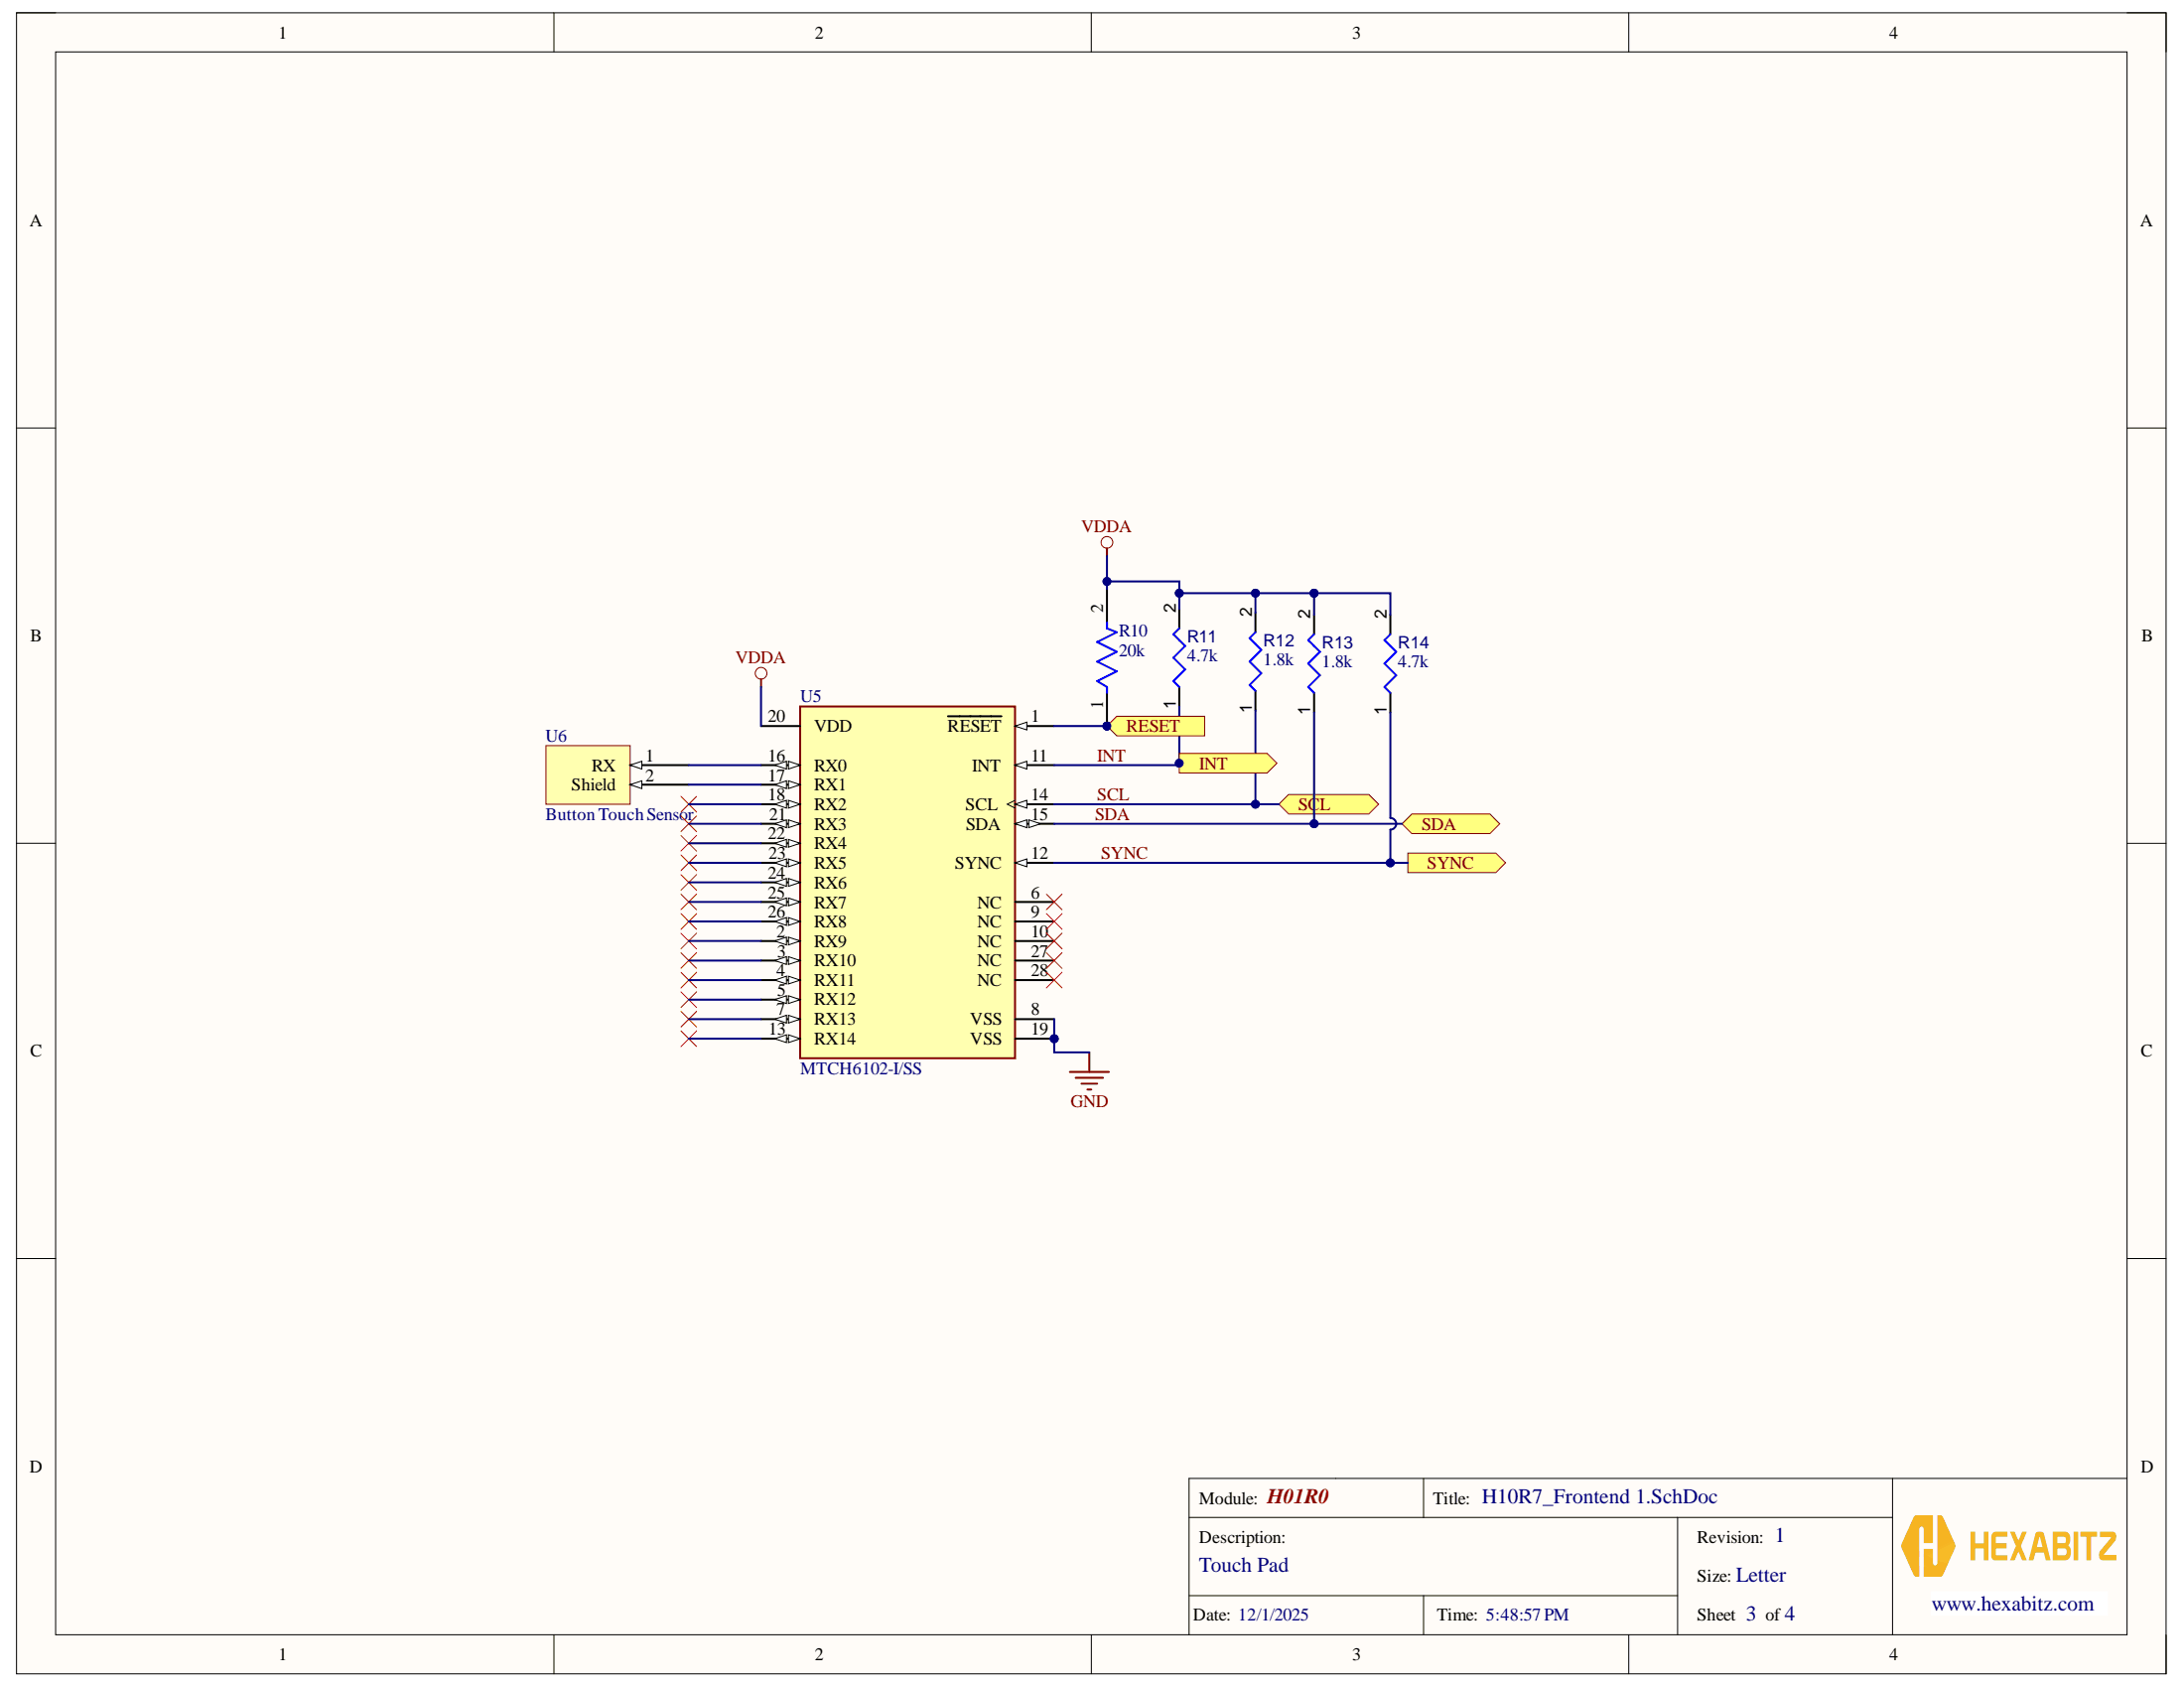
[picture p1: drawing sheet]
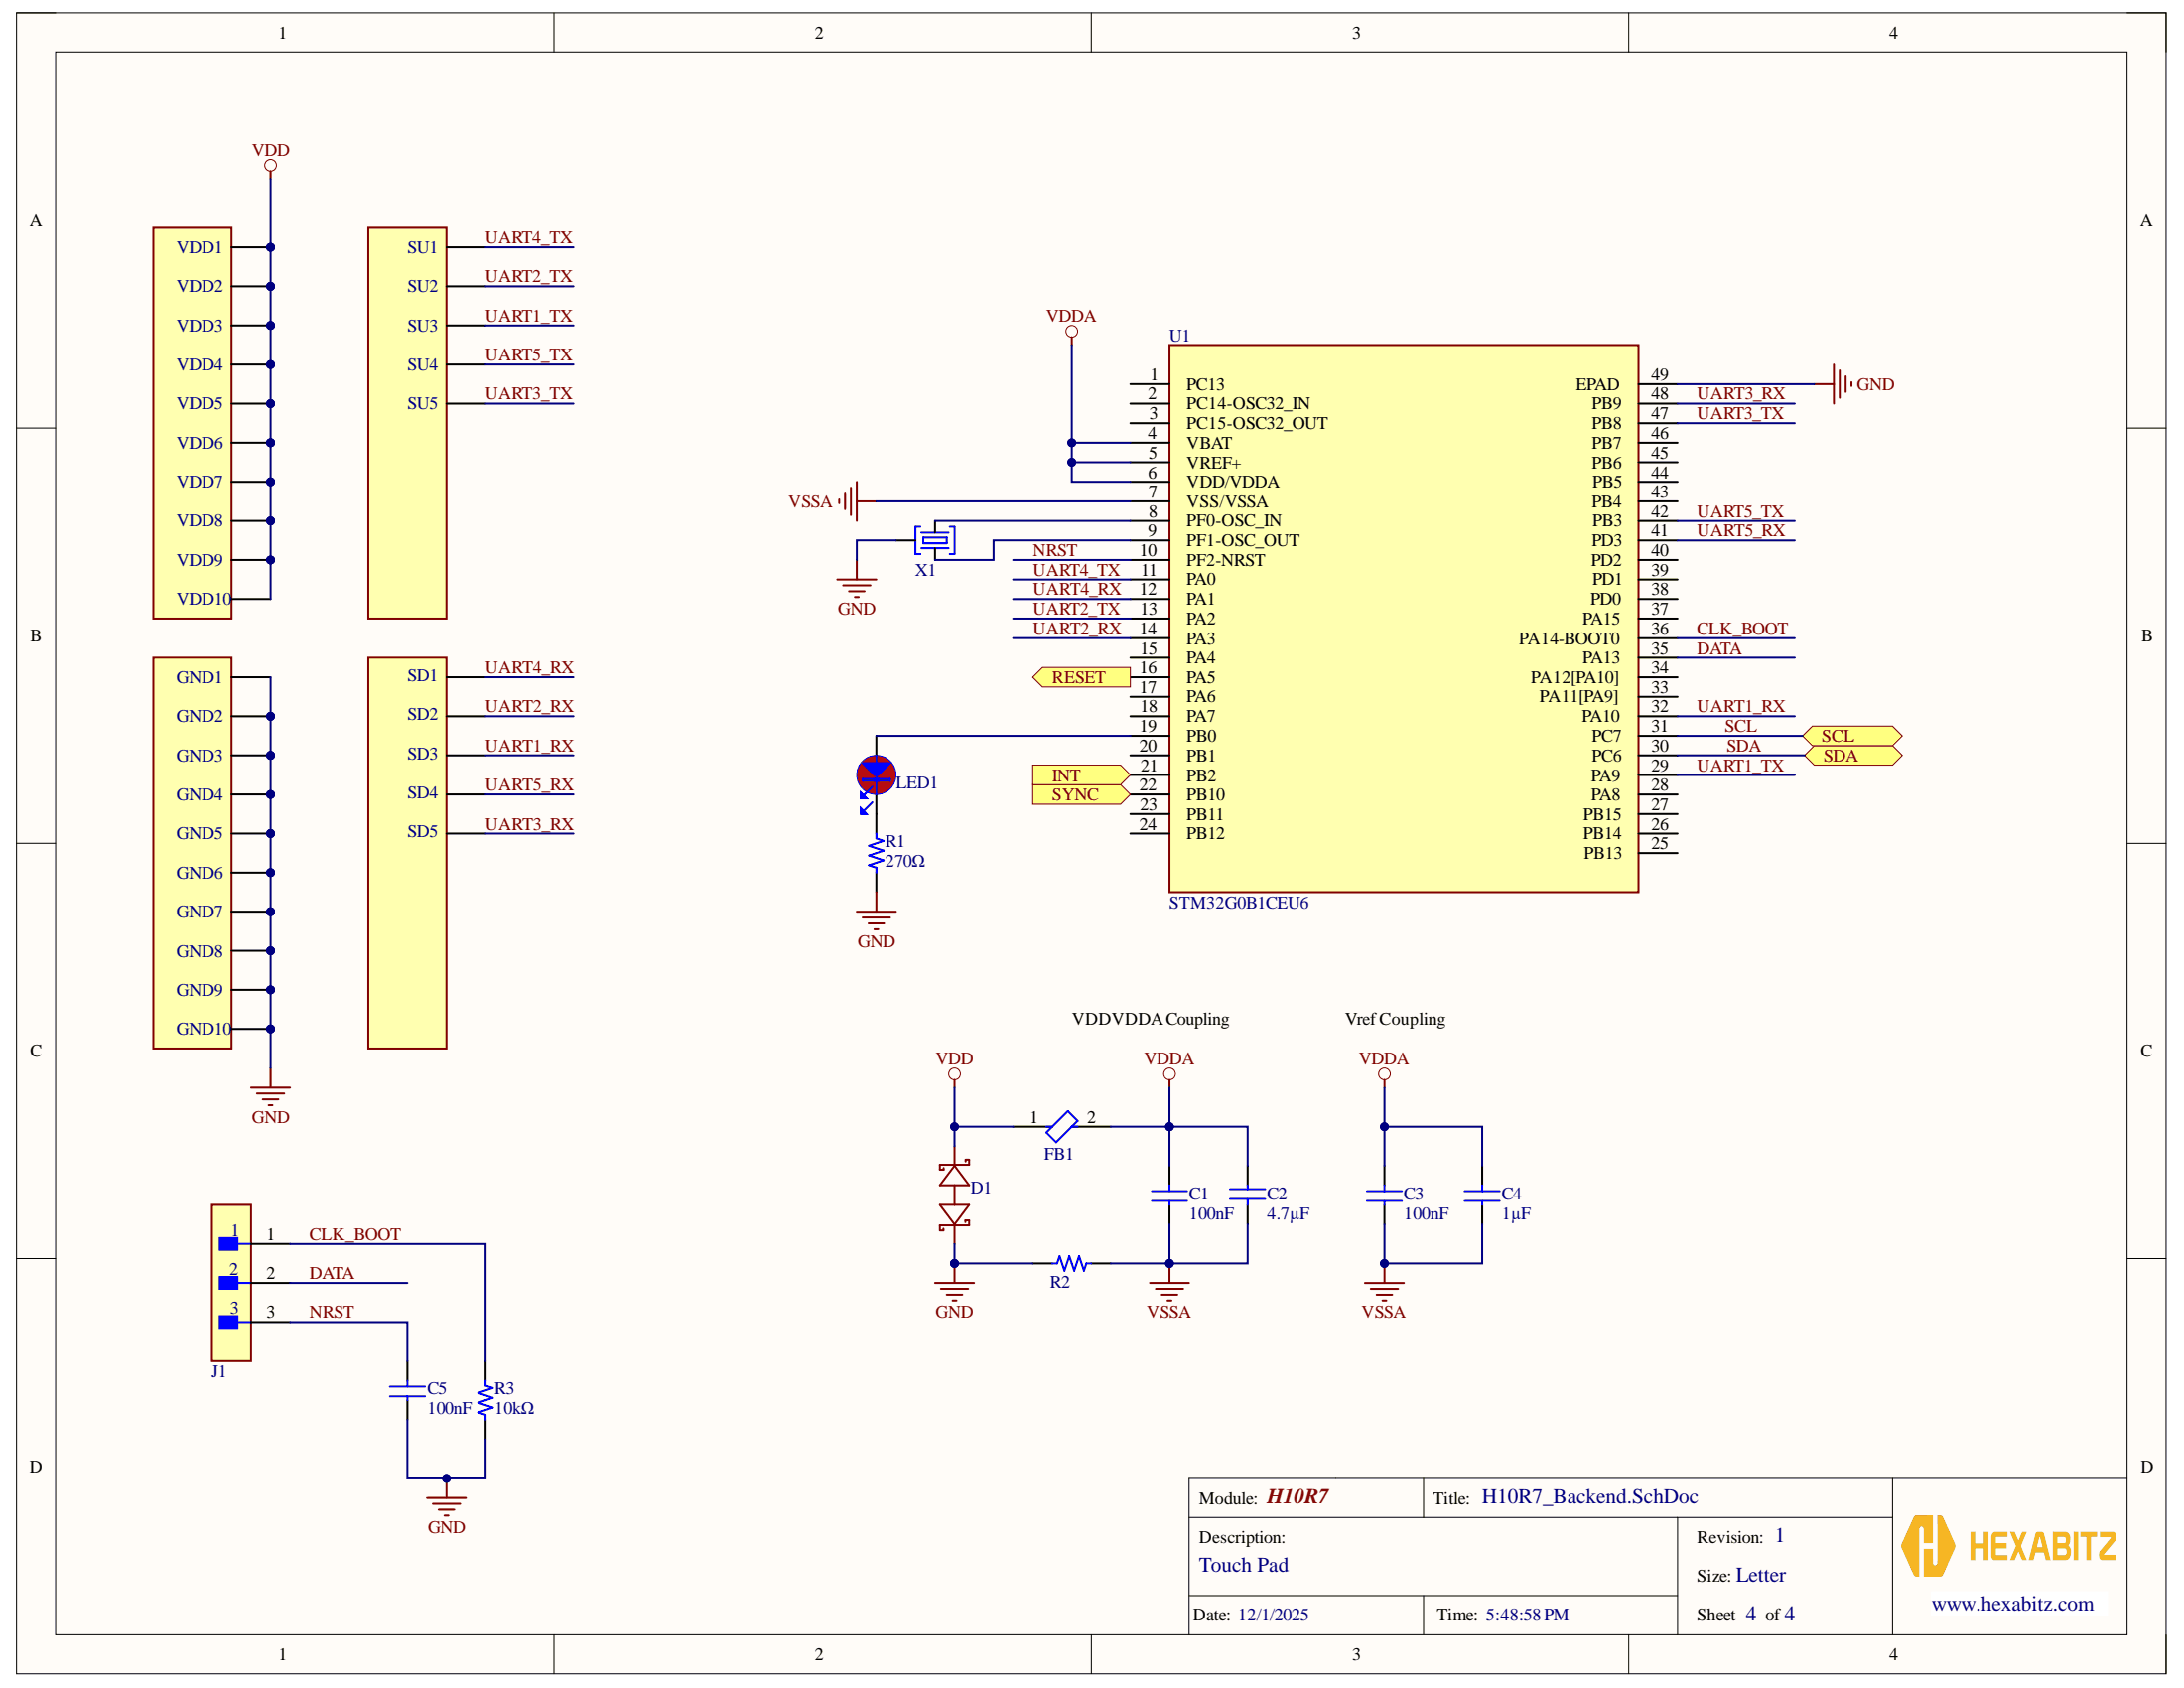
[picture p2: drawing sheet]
# Altium project H10R7.PrjPcb
Module_Description: RGB LED; Module_Name: H01R0; revision: 0
2 sheets, 51 parts. Net scope: flat (ports and power ports of the same name join across sheets).
Board file: H10R7.PcbDoc
Sheets:
  H10R7_Backend.SchDoc
  H10R7_Frontend 1.SchDoc

## Sheet H10R7_Backend.SchDoc
size Letter; CompanyName: Hexabitz; DocumentNumber: 1; Revision: 1; SheetNumber: 4; SheetTotal: 4; Module_Name: H10R7; Module_Description: Touch Pad

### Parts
C1  value 100nF  [C0603]  (hidden comment: CL10B104KA8NNNC)
C2  value 4.7µF  [C0805]  (hidden comment: CL21X475KAQNNNE)
C3  value 100nF  [C0603]  (hidden comment: CL10B104KA8NNNC)
C4  value 1µF  [C0805]  (hidden comment: CC0805KKX7R7BB105)
C5  value 100nF  [C0603]  (hidden comment: CL10B104KA8NNNC)
D1  CDSOD323-T03SC  [SOD2513X114N]  (value not drawn)
FB1  MMZ1608Y300B  [FP-MMZ1608-0_8-MFG]  (value not drawn)
GND1  HEXABIT_UART_PORT  [HEXABIT_POWER_PORT_D]  (value not drawn)  (no BOM)
GND2  HEXABIT_UART_PORT  [HEXABIT_POWER_PORT_D]  (value not drawn)  (no BOM)
GND3  HEXABIT_UART_PORT  [HEXABIT_POWER_PORT_D_300R]  (value not drawn)  (no BOM)
GND4  HEXABIT_UART_PORT  [HEXABIT_POWER_PORT_D]  (value not drawn)  (no BOM)
GND5  HEXABIT_UART_PORT  [HEXABIT_POWER_PORT_D]  (value not drawn)  (no BOM)
GND6  HEXABIT_UART_PORT  [HEXABIT_POWER_PORT_D]  (value not drawn)  (no BOM)
GND7  HEXABIT_UART_PORT  [HEXABIT_POWER_PORT_D]  (value not drawn)  (no BOM)
GND8  HEXABIT_UART_PORT  [HEXABIT_POWER_PORT_D_300L]  (value not drawn)  (no BOM)
GND9  HEXABIT_UART_PORT  [HEXABIT_POWER_PORT_D]  (value not drawn)  (no BOM)
GND10  HEXABIT_UART_PORT  [HEXABIT_POWER_PORT_D]  (value not drawn)  (no BOM)
J1  TSW-103-14-G-S  [FP-TSW-103-14-G-S-MFG]  (value not drawn)
LED1  VLMS1300-GS08  [FP-6_541-5092_01-4-MFG]  (value not drawn)
R1  value 270Ω  [R0603]  (hidden comment: Manufacturer Part Number)
R2  Manufacturer Part Number  [R0603]  (value not drawn)
R3  value 10kΩ  [R0603]  (hidden comment: Manufacturer Part Number)
SD1  HEXABIT_UART_PORT  [HEXABIT_UART_PORT_D]  (value not drawn)  (no BOM)
SD2  HEXABIT_UART_PORT  [HEXABIT_UART_PORT_D]  (value not drawn)  (no BOM)
SD3  HEXABIT_UART_PORT  [HEXABIT_UART_PORT_D]  (value not drawn)  (no BOM)
SD4  HEXABIT_UART_PORT  [HEXABIT_UART_PORT_D]  (value not drawn)  (no BOM)
SD5  HEXABIT_UART_PORT  [HEXABIT_UART_PORT_D]  (value not drawn)  (no BOM)
SU1  HEXABIT_UART_PORT  [HEXABIT_UART_PORT_U]  (value not drawn)  (no BOM)
SU2  HEXABIT_UART_PORT  [HEXABIT_UART_PORT_U]  (value not drawn)  (no BOM)
SU3  HEXABIT_UART_PORT  [HEXABIT_UART_PORT_U]  (value not drawn)  (no BOM)
SU4  HEXABIT_UART_PORT  [HEXABIT_UART_PORT_U]  (value not drawn)  (no BOM)
SU5  HEXABIT_UART_PORT  [HEXABIT_UART_PORT_U]  (value not drawn)  (no BOM)
U1  (no value)  [QFN50P700X700X65-49N-D]
VDD1  HEXABIT_UART_PORT  [HEXABIT_POWER_PORT_U]  (value not drawn)  (no BOM)
VDD2  HEXABIT_UART_PORT  [HEXABIT_POWER_PORT_U]  (value not drawn)  (no BOM)
VDD3  HEXABIT_UART_PORT  [HEXABIT_POWER_PORT_U_300R]  (value not drawn)  (no BOM)
VDD4  HEXABIT_UART_PORT  [HEXABIT_POWER_PORT_U]  (value not drawn)  (no BOM)
VDD5  HEXABIT_UART_PORT  [HEXABIT_POWER_PORT_U]  (value not drawn)  (no BOM)
VDD6  HEXABIT_UART_PORT  [HEXABIT_POWER_PORT_U]  (value not drawn)  (no BOM)
VDD7  HEXABIT_UART_PORT  [HEXABIT_POWER_PORT_U]  (value not drawn)  (no BOM)
VDD8  HEXABIT_UART_PORT  [HEXABIT_POWER_PORT_U_300L]  (value not drawn)  (no BOM)
VDD9  HEXABIT_UART_PORT  [HEXABIT_POWER_PORT_U]  (value not drawn)  (no BOM)
VDD10  HEXABIT_UART_PORT  [HEXABIT_POWER_PORT_U]  (value not drawn)  (no BOM)
X1  CSTCE8M00G52Z-R0  [XTALL_CSTCE8M00G52]  (value not drawn)

### Ports
INT (in), RESET (out), SCL (bidir), SDA (bidir), SYNC (in)

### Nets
GND: C5.1 D1.1(A) GND1.Pwr_D GND2.Pwr_D GND3.Pwr_D GND4.Pwr_D GND5.Pwr_D GND6.Pwr_D GND7.Pwr_D GND8.Pwr_D GND9.Pwr_D GND10.Pwr_D R1.1 R2.1 R3.2 U1.49(EPAD) X1.P$2
VDD: D1.2(C) FB1.1 VDD1.Pwr_U VDD2.Pwr_U VDD3.Pwr_U VDD4.Pwr_U VDD5.Pwr_U VDD6.Pwr_U VDD7.Pwr_U VDD8.Pwr_U VDD9.Pwr_U VDD10.Pwr_U
VDDA: C1.2 C2.1 C3.2 C4.2 FB1.2 U1.4(VBAT) U1.5(VREF+) U1.6(VDD/VDDA)
VSSA: C1.1 C2.2 C3.1 C4.1 R2.2 U1.7(VSS/VSSA)
CLK_BOOT: J1.1 R3.1 U1.36(PA14-BOOT0)
DATA: J1.2 U1.35(PA13)
INT: U1.21(PB2) ; port INT
NRST: C5.2 J1.3 U1.10(PF2-NRST)
SCL: U1.31(PC7) ; port SCL
SDA: U1.30(PC6) ; port SDA
SYNC: U1.22(PB10) ; port SYNC
UART1_RX: SD3.UART_D U1.32(PA10)
UART1_TX: SU3.UART_U U1.29(PA9)
UART2_RX: SD2.UART_D U1.14(PA3)
UART2_TX: SU2.UART_U U1.13(PA2)
UART3_RX: SD5.UART_D U1.48(PB9)
UART3_TX: SU5.UART_U U1.47(PB8)
UART4_RX: SD1.UART_D U1.12(PA1)
UART4_TX: SU1.UART_U U1.11(PA0)
UART5_RX: SD4.UART_D U1.41(PD3)
UART5_TX: SU4.UART_U U1.42(PB3)
NetLED1_1: LED1.1 R1.2
NetLED1_2: LED1.2 U1.19(PB0)
NetR10_1: U1.16(PA5) ; port RESET
NetU1_8: U1.8(PF0-OSC_IN) X1.P$3
NetU1_9: U1.9(PF1-OSC_OUT) X1.P$1

Not connected (* = marked no-connect by the designer): U1 1(PC13) 2(PC14-OSC32_IN) 3(PC15-OSC32_OUT) 15(PA4) 17(PA6) 18(PA7) 20(PB1) 23(PB11) 24(PB12) 25(PB13) 26(PB14) 27(PB15) 28(PA8) 33(PA11[PA9]) 34(PA12[PA10]) 37(PA15) 38(PD0) 39(PD1) 40(PD2) 43(PB4) 44(PB5) 45(PB6) 46(PB7)

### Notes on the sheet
- VDDVDDA Coupling
- Vref Coupling

## Sheet H10R7_Frontend 1.SchDoc
size Letter; CompanyName: Hexabitz; DocumentNumber: 2; Revision: 1; SheetNumber: 3; SheetTotal: 4; Module_Description: Touch Pad; Module_Name: H01R0

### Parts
R10  value 20k  [FP-AC0603-IPC_C]  (hidden comment: AC0603JR-0720KL)
R11  value 4.7k  [RESC1608X55X25ML10T15]  (hidden comment: Resistor 4k7 +/-1% 0603 100 mW)
R12  value 1.8k  [FP-RMCF0603-MFG]  (hidden comment: RMCF0603JG1K80)
R13  value 1.8k  [FP-RMCF0603-MFG]  (hidden comment: RMCF0603JG1K80)
R14  value 4.7k  [RESC1608X55X25ML10T15]  (hidden comment: Resistor 4k7 +/-1% 0603 100 mW)
U5  MTCH6102-I/SS  [FP-C04-073-IPC_A]
U6  Button Touch Sensor  [Button Touch Sensor]

### Ports
INT (out), RESET (in), SCL (bidir), SDA (bidir), SYNC (out)

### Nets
GND: U5.8(VSS) U5.19(VSS)
VDDA: R10.2 R11.2 R12.2 R13.2 R14.2 U5.20(VDD)
INT: R11.1 U5.11(INT) ; port INT
SCL: R12.1 U5.14(SCL) ; port SCL
SDA: R13.1 U5.15(SDA) ; port SDA
SYNC: R14.1 U5.12(SYNC) ; port SYNC
NetR10_1: R10.1 U5.1(~{RESET}) ; port RESET
NetU5_16: U5.16(RX0) U6.1(RX)
NetU5_17: U5.17(RX1) U6.2(Shield)

Not connected (* = marked no-connect by the designer): U5 2(RX9)* 3(RX10)* 4(RX11)* 5(RX12)* 6(NC)* 7(RX13)* 9(NC)* 10(NC)* 13(RX14)* 18(RX2)* 21(RX3)* 22(RX4)* 23(RX5)* 24(RX6)* 25(RX7)* 26(RX8)* 27(NC)* 28(NC)*

## Nets that join several sheets
GND: H10R7_Backend (17 pins), H10R7_Frontend 1 (U5.8 U5.19)
VDDA: H10R7_Backend (8 pins), H10R7_Frontend 1 (6 pins)
INT: H10R7_Backend (U1.21), H10R7_Frontend 1 (R11.1 U5.11)
NetR10_1: H10R7_Backend (U1.16), H10R7_Frontend 1 (R10.1 U5.1)
SCL: H10R7_Backend (U1.31), H10R7_Frontend 1 (R12.1 U5.14)
SDA: H10R7_Backend (U1.30), H10R7_Frontend 1 (R13.1 U5.15)
SYNC: H10R7_Backend (U1.22), H10R7_Frontend 1 (R14.1 U5.12)
